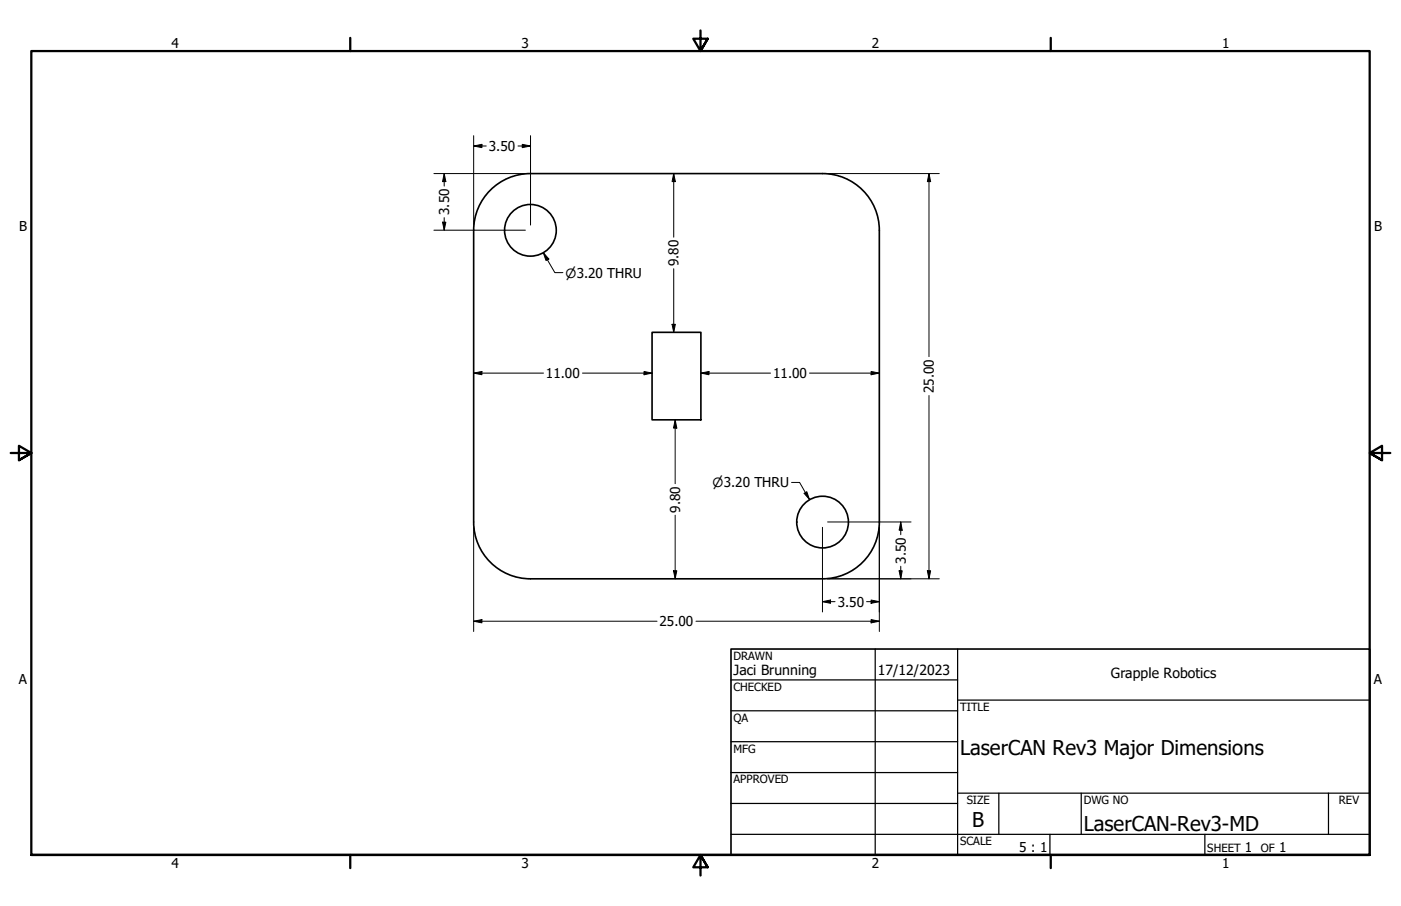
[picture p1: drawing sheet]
<svg xmlns="http://www.w3.org/2000/svg" width="432mm" height="279mm" viewBox="0 0 432 279" stroke-linecap="round" stroke-linejoin="round" font-family="sans-serif">
<!-- layer: Visible (ANSI) -->
<g fill="none" stroke="#000" stroke-width=".51">
<path d="M146 71a17.5 17.5 0 0 1 17.5-17.5h90a17.5 17.5 0 0 1 17.5 17.5M146 71v90M271 71v90M201 102.5h15v27h-15zM146 161a17.5 17.5 0 0 0 17.5 17.5h90a17.5 17.5 0 0 0 17.5-17.5"/>
<circle cx="163.5" cy="71" r="8"/>
<circle cx="253.5" cy="161" r="8"/>
</g>
<!-- layer: Border (ANSI) -->
<path d="M107.9 11.7v4M215.9 9.4v6.3l-2.2-3.8h4.4l-2.2 3.8 2.2-3.8M323.8 11.7v4M3.3 139.7h6.4l-3.9-2.2v4.4l3.9-2.2-3.9 2.2M428.5 139.7h-6.4l3.9-2.2v4.4l-3.9-2.2 3.9 2.2M9.7 263.7v-248h412.4v248h-412.4h412.4M107.9 263.7v4M218.1 267.5l-2.2-3.8 2.2 3.8h-4.4l2.2-3.8v6.3M323.8 263.7v4" fill="none" stroke="#000" stroke-width=".7"/>
<!-- layer: Title (ANSI) -->
<g fill="none" stroke="#000" stroke-width=".38">
<path d="M225.3 209.7h69.8M225.3 219.2h69.8M269.7 200.2v63.5M295.1 215.9h127M295.1 200.2v63.5M225.3 228.7h69.8M225.3 238.3h69.8M225.3 257.3h196.8M225.3 247.8h69.8M295.1 244.6h127M307.8 244.6v12.7M323.6 257.3v6.4"/>
<path d="M333.2 244.6v12.7M371.3 257.3v6.4M409.4 244.6v12.7"/>
</g>
<path d="M225.3 200.2h196.8v63.5h-196.8z" fill="none" stroke="#000" stroke-width=".51"/>
<!-- layer: Dimension (ANSI) -->
<g fill="none" stroke="#000" stroke-width=".31">
<path d="M133.7 53.5h28.2M136.9 53.5l.5 2.5h-1zM136.9 53.5v3.9M146 45l2.5-.5v1zM146 45h3.9M146 41.8v27.6M159.6 45h3.9M161 44.5l2.5 .5-2.5 .5zM163.5 41.8v27.6M207.6 53.5l.6 2.5h-1.1zM207.6 53.5v19.7M255.1 53.5h34.4"/>
<path d="M286.3 53.5l.5 2.5h-1zM286.3 53.5v56.5M133.7 71h28.2M136.4 68.5h1l-.5 2.5zM136.9 67.1v3.9M207.6 82.9v19.6M146 115.1l2.5-.5v1zM146 115.1h21.5M179.5 115.1h21.5M198.5 114.6l2.5 .5-2.5 .5zM207.1 100h1.1l-.6 2.5zM216 115.1l2.5-.5v1z"/>
<path d="M216 115.1h21.5M249.5 115.1h21.5M268.5 114.6l2.5 .5-2.5 .5zM208.1 129.5l.5 2.5h-1zM208.1 129.5v19.7M286.3 122v56.5M208.1 158.9v19.6M146 162.6v32.2M207.6 176h1l-.5 2.5zM253.5 162.6v26.1M255.1 178.5h34.4M255.1 161h25.7"/>
<path d="M271 162.6v32.2M277.1 176h1l-.5 2.5zM277.6 161l.5 2.5h-1zM277.6 161v3.9M277.6 174.6v3.9M285.8 176h1l-.5 2.5zM146 191.6l2.5-.5v1zM146 191.6h56.5M214.5 191.6h56.5M253.5 185.5l2.5-.5v1.1zM253.5 185.5h3.9M267.1 185.5h3.9"/>
<path d="M268.5 185l2.5 .5-2.5 .6zM268.5 191.1l2.5 .5-2.5 .5z"/>
</g>
<g fill="#000">
<path d="M136.9 53.5l.5 2.5h-1z" fill-rule="evenodd"/>
<path d="M146 45l2.5-.5v1z" fill-rule="evenodd"/>
<path d="M161 44.5l2.5 .5-2.5 .5z" fill-rule="evenodd"/>
<path d="M207.6 53.5l.6 2.5h-1.1z" fill-rule="evenodd"/>
<path d="M286.3 53.5l.5 2.5h-1z" fill-rule="evenodd"/>
<path d="M136.4 68.5h1l-.5 2.5z" fill-rule="evenodd"/>
<path d="M146 115.1l2.5-.5v1z" fill-rule="evenodd"/>
<path d="M198.5 114.6l2.5 .5-2.5 .5z" fill-rule="evenodd"/>
<path d="M207.1 100h1.1l-.6 2.5z" fill-rule="evenodd"/>
<path d="M216 115.1l2.5-.5v1z" fill-rule="evenodd"/>
<path d="M268.5 114.6l2.5 .5-2.5 .5z" fill-rule="evenodd"/>
<path d="M208.1 129.5l.5 2.5h-1z" fill-rule="evenodd"/>
<path d="M207.6 176h1l-.5 2.5z" fill-rule="evenodd"/>
<path d="M277.1 176h1l-.5 2.5z" fill-rule="evenodd"/>
<path d="M277.6 161l.5 2.5h-1z" fill-rule="evenodd"/>
<path d="M285.8 176h1l-.5 2.5z" fill-rule="evenodd"/>
<path d="M146 191.6l2.5-.5v1z" fill-rule="evenodd"/>
<path d="M253.5 185.5l2.5-.5v1.1z" fill-rule="evenodd"/>
<path d="M268.5 185l2.5 .5-2.5 .6z" fill-rule="evenodd"/>
<path d="M268.5 191.1l2.5 .5-2.5 .5z" fill-rule="evenodd"/>
</g>
<!-- layer: Symbol (ANSI) -->
<path d="M167.4 77.9l1.8 2-.9 .4zM167.4 77.9l3.6 6.2h2.5M244 148.8h2.4l3.1 5.3M247.8 152.1l.9-.5 .8 2.5z" fill="none" stroke="#000" stroke-width=".31"/>
<g fill="#000">
<path d="M167.4 77.9l1.8 2-.9 .4z" fill-rule="evenodd"/>
<path d="M247.8 152.1l.9-.5 .8 2.5z" fill-rule="evenodd"/>
</g>
<g font-size="6.3">
<text x="295.9" y="233">LaserCAN Rev3 Major Dimensions</text>
<text x="299.7" y="255.1">B</text>
<text x="334" y="256.4">LaserCAN-Rev3-MD</text>
</g>
<g font-size="4.3">
<text x="226.1" y="208">Jaci Brunning</text>
<text x="270.5" y="208.2">17/12/2023</text>
<text x="342.4" y="209.2">Grapple Robotics</text>
</g>
<g font-size="4.2">
<text x="52.8" y="14.7">4</text>
<text x="160.8" y="14.7">3</text>
<text x="268.7" y="14.7">2</text>
<text x="376.7" y="14.7">1</text>
<text x="150.7" y="46.5">3.50</text>
<text x="5.9" y="71.4">B</text>
<text x="138.4" y="66.3" transform="rotate(-90 138.4 66.3)">3.50</text>
<text x="423.5" y="71.4">B</text>
<text x="209.2" y="82" transform="rotate(-90 209.2 82)">9.80</text>
<text x="168.3" y="116.6">11.00</text>
<text x="238.3" y="116.6">11.00</text>
<text x="287.8" y="121.2" transform="rotate(-90 287.8 121.2)">25.00</text>
<text x="209.6" y="158.1" transform="rotate(-90 209.6 158.1)">9.80</text>
<text x="279.1" y="173.8" transform="rotate(-90 279.1 173.8)">3.50</text>
<text x="258.2" y="187.1">3.50</text>
<text x="203.3" y="193.1">25.00</text>
<text x="5.8" y="211.1">A</text>
<text x="423.4" y="211.1">A</text>
<text x="314.1" y="262.8">5 : 1</text>
<text x="383.7" y="262.8">1</text>
<text x="394.2" y="262.8">1</text>
<text x="52.8" y="267.7">4</text>
<text x="160.8" y="267.7">3</text>
<text x="268.7" y="267.7">2</text>
<text x="376.7" y="267.7">1</text>
</g>
<g font-size="3.9">
<text x="174.3" y="85.6">⌀3.20 THRU</text>
<text x="219.6" y="150.3">⌀3.20 THRU</text>
</g>
<g font-size="3.5">
<text x="226.1" y="203.5">DRAWN</text>
<text x="226.1" y="213">CHECKED</text>
<text x="295.9" y="219.2">TITLE</text>
<text x="226.1" y="222.6">QA</text>
<text x="226.1" y="232.1">MFG</text>
<text x="226.1" y="241.6">APPROVED</text>
<text x="297.9" y="248">SIZE</text>
<text x="334" y="248">DWG NO</text>
<text x="412.7" y="247.9">REV</text>
<text x="295.9" y="260.7">SCALE</text>
<text x="372.1" y="262.8">SHEET</text>
<text x="388.6" y="262.8">OF</text>
</g>
</svg>
